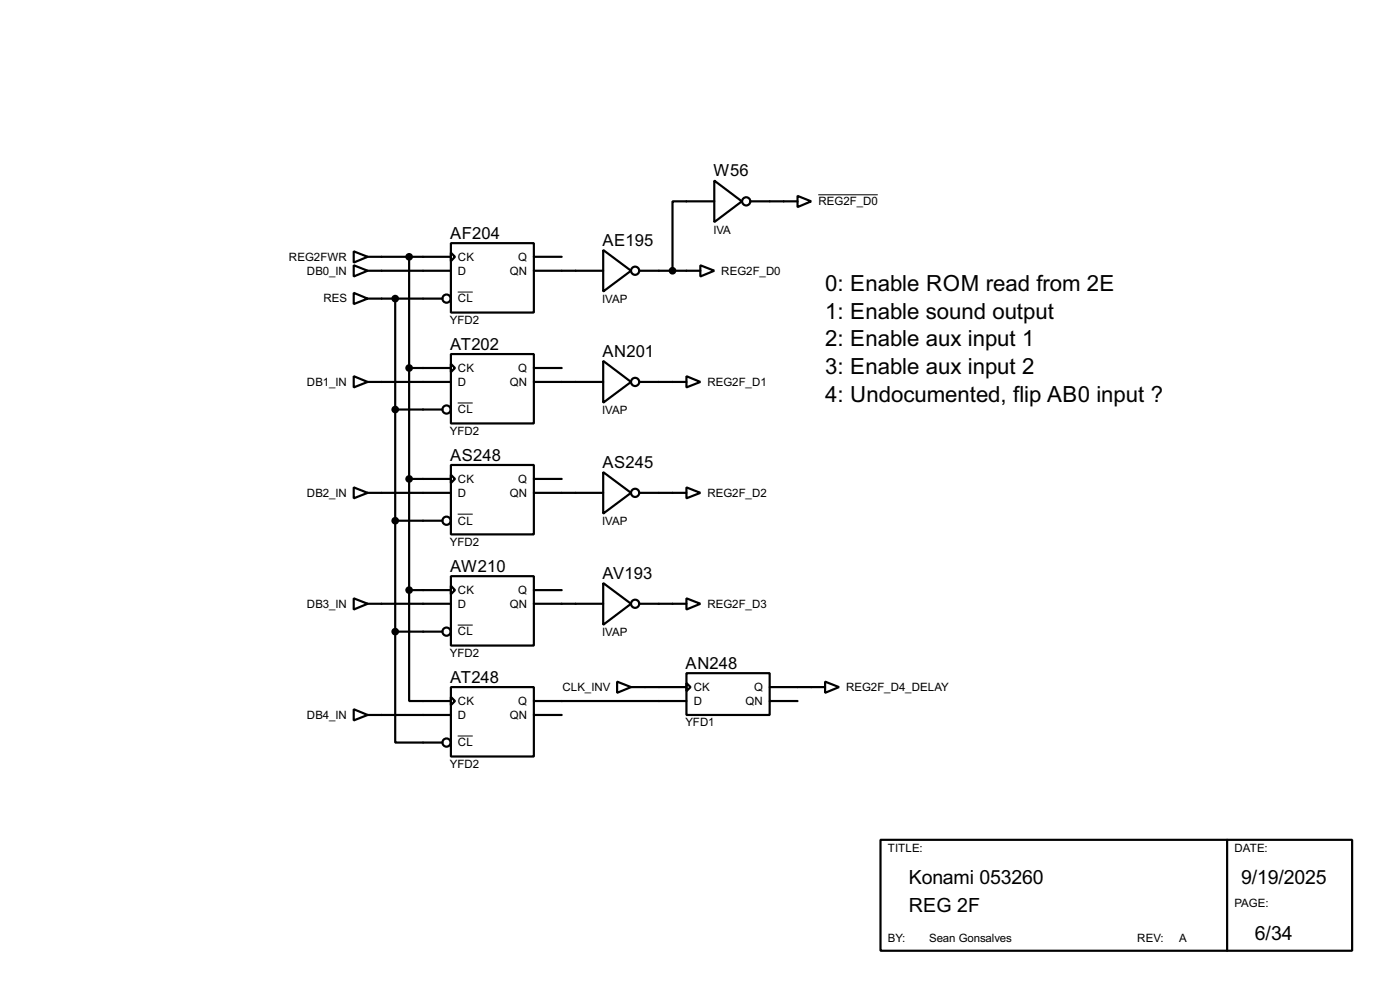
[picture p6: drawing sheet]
<svg xmlns="http://www.w3.org/2000/svg" width="256mm" height="180mm" viewBox="0 0 256 180" stroke-linecap="round" stroke-linejoin="round" font-family="sans-serif">
<g fill="none" stroke="#000" stroke-width=".4">
<path d="M130.9 33.1l5 3.8-5 3.8zM130.9 36.9h-7.7v12.7M137.5 36.9h8.6M146.1 35.9l2.5 1-2.5 1zM64.8 46l2.6 1-2.6 1.1zM64.8 53.6l2.6 1.1-2.6 1zM64.8 48.6l2.6 1-2.6 1zM67.4 49.6h15.2M67.4 47h15.2M67.4 54.7h13.7M72.4 54.7v60.9M75 47v61"/>
<path d="M82.6 44.5h15.2v12.7h-15.2zM82.6 46.3l.8 .7-.8 .8zM97.8 49.6h12.7M97.8 47h5.1M110.5 45.8l5.1 3.8-5.1 3.8zM117.1 49.6h11.2M128.3 48.6l2.6 1-2.6 1zM64.8 68.9l2.6 1-2.6 1zM67.4 69.9h15.2M72.4 75h8.7M75 67.4h7.6M82.6 64.8h15.2v12.7h-15.2z"/>
<path d="M82.6 66.6l.8 .8-.8 .7zM97.8 69.9h12.7M97.8 67.4h5.1M110.5 66.1l5.1 3.8-5.1 3.8zM117.1 69.9h8.7M125.8 68.9l2.5 1-2.5 1zM64.8 89.2l2.6 1-2.6 1zM67.4 90.2h15.2M72.4 95.3h8.7M75 87.7h7.6M82.6 85.1h15.2v12.7h-15.2zM82.6 86.9l.8 .8-.8 .7z"/>
<path d="M97.8 90.2h12.7M97.8 87.7h5.1M110.5 86.4l5.1 3.8-5.1 3.8zM117.1 90.2h8.7M125.8 89.2l2.5 1-2.5 1zM64.8 109.5l2.6 1-2.6 1.1zM67.4 110.5h15.2M72.4 115.6v20.3h8.7M72.4 115.6h8.7M75 108v20.3h7.6M75 108h7.6M82.6 105.5h15.2v12.7h-15.2z"/>
<path d="M82.6 107.2l.8 .8-.8 .8zM97.8 110.5h12.7M97.8 108h5.1M110.5 106.7l5.1 3.8-5.1 3.9zM117.1 110.5h8.7M125.8 109.5l2.5 1-2.5 1.1zM64.8 129.8l2.6 1.1-2.6 1zM67.4 130.9h15.2M82.6 125.8h15.2v12.7h-15.2zM82.6 127.6l.8 .7-.8 .8zM97.8 130.9h5.1M97.8 128.3h28"/>
<path d="M113.1 124.8l2.5 1-2.5 1zM115.6 125.8h10.2M125.8 123.2h15.2v7.7h-15.2zM125.8 125l.7 .8-.7 .7zM141 128.3h5.1M141 125.8h10.2M151.2 124.8l2.5 1-2.5 1zM161.3 153.7h86.4v20.3h-86.4zM224.8 153.7v20.3"/>
<circle cx="136.7" cy="36.9" r=".75"/>
<circle cx="81.8" cy="54.7" r=".75"/>
<circle cx="116.3" cy="49.6" r=".75"/>
<circle cx="81.8" cy="75" r=".75"/>
<circle cx="116.3" cy="69.9" r=".75"/>
<circle cx="81.8" cy="95.3" r=".75"/>
<circle cx="116.3" cy="90.2" r=".75"/>
<circle cx="81.8" cy="115.6" r=".75"/>
<circle cx="116.3" cy="110.5" r=".75"/>
<circle cx="81.8" cy="135.9" r=".75"/>
</g>
<path d="M149.9 35.7h10.9M83.9 53.5h2.7M83.9 73.8h2.7M83.9 94.1h2.7M83.9 114.4h2.7M83.9 134.7h2.7" fill="none" stroke="#000" stroke-width=".18"/>
<g fill="#000" stroke="#000" stroke-width=".4">
<circle cx="72.4" cy="54.7" r=".5"/>
<circle cx="74.9" cy="47" r=".5"/>
<circle cx="123.2" cy="49.6" r=".5"/>
<circle cx="72.4" cy="75" r=".5"/>
<circle cx="74.9" cy="67.4" r=".5"/>
<circle cx="72.4" cy="95.3" r=".5"/>
<circle cx="74.9" cy="87.7" r=".5"/>
<circle cx="72.4" cy="115.6" r=".5"/>
<circle cx="74.9" cy="108" r=".5"/>
</g>
<g font-size="4.6">
<text x="151.2" y="53.2">0: Enable ROM read from 2E</text>
<text x="151.2" y="58.3">1: Enable sound output</text>
<text x="151.2" y="63.4">2: Enable aux input 1</text>
<text x="151.2" y="68.4">3: Enable aux input 2</text>
<text x="151.2" y="73.6">4: Undocumented, flip AB0 input ?</text>
</g>
<g font-size="4">
<text x="166.5" y="161.9">Konami 053260</text>
<text x="227.4" y="161.9">9/19/2025</text>
<text x="166.5" y="166.9">REG 2F</text>
<text x="229.9" y="172">6/34</text>
</g>
<g font-size="3.4">
<text x="130.7" y="32.3">W56</text>
<text x="82.5" y="43.7">AF204</text>
<text x="110.4" y="45">AE195</text>
<text x="82.5" y="64">AT202</text>
<text x="110.4" y="65.3">AN201</text>
<text x="82.5" y="84.3">AS248</text>
<text x="110.4" y="85.6">AS245</text>
<text x="82.5" y="104.7">AW210</text>
<text x="110.4" y="105.9">AV193</text>
<text x="82.5" y="125">AT248</text>
<text x="125.6" y="122.4">AN248</text>
</g>
<g font-size="2.4">
<text x="149.9" y="37.6">REG2F_D0</text>
<text x="52.9" y="47.7">REG2FWR</text>
<text x="83.9" y="47.7">CK</text>
<text x="94.9" y="47.7">Q</text>
<text x="130.7" y="42.7">IVA</text>
<text x="56.2" y="50.3">DB0_IN</text>
<text x="83.9" y="50.3">D</text>
<text x="93.4" y="50.3">QN</text>
<text x="132.1" y="50.3">REG2F_D0</text>
<text x="59.2" y="55.4">RES</text>
<text x="82.4" y="59.3">YFD2</text>
<text x="83.9" y="55.4">CL</text>
<text x="110.3" y="55.4">IVAP</text>
<text x="56.2" y="70.6">DB1_IN</text>
<text x="83.9" y="70.6">D</text>
<text x="83.9" y="68.1">CK</text>
<text x="93.4" y="70.6">QN</text>
<text x="94.9" y="68.1">Q</text>
<text x="129.6" y="70.6">REG2F_D1</text>
<text x="83.9" y="75.7">CL</text>
<text x="110.3" y="75.8">IVAP</text>
<text x="82.4" y="79.6">YFD2</text>
<text x="83.9" y="88.4">CK</text>
<text x="94.9" y="88.4">Q</text>
<text x="56.2" y="90.9">DB2_IN</text>
<text x="83.9" y="90.9">D</text>
<text x="93.4" y="90.9">QN</text>
<text x="129.6" y="90.9">REG2F_D2</text>
<text x="82.4" y="99.9">YFD2</text>
<text x="83.9" y="96">CL</text>
<text x="110.3" y="96.1">IVAP</text>
<text x="56.2" y="111.2">DB3_IN</text>
<text x="83.9" y="111.2">D</text>
<text x="83.9" y="108.7">CK</text>
<text x="93.4" y="111.2">QN</text>
<text x="94.9" y="108.7">Q</text>
<text x="129.6" y="111.2">REG2F_D3</text>
<text x="83.9" y="116.3">CL</text>
<text x="110.3" y="116.5">IVAP</text>
<text x="82.4" y="120.3">YFD2</text>
<text x="56.2" y="131.6">DB4_IN</text>
<text x="83.9" y="131.6">D</text>
<text x="83.9" y="129">CK</text>
<text x="93.4" y="131.6">QN</text>
<text x="94.9" y="129">Q</text>
<text x="103" y="126.5">CLK_INV</text>
<text x="127.1" y="129">D</text>
<text x="127.1" y="126.5">CK</text>
<text x="136.6" y="129">QN</text>
<text x="138.1" y="126.5">Q</text>
<text x="155" y="126.5">REG2F_D4_DELAY</text>
<text x="83.9" y="136.6">CL</text>
<text x="125.6" y="133">YFD1</text>
<text x="82.4" y="140.6">YFD2</text>
<text x="162.6" y="155.9">TITLE:</text>
<text x="226.1" y="155.9">DATE:</text>
<text x="226.1" y="166">PAGE:</text>
<text x="162.6" y="172.4">BY:</text>
<text x="170.2" y="172.4">Sean Gonsalves</text>
<text x="208.3" y="172.4">REV:</text>
<text x="216" y="172.4">A</text>
</g>
</svg>
